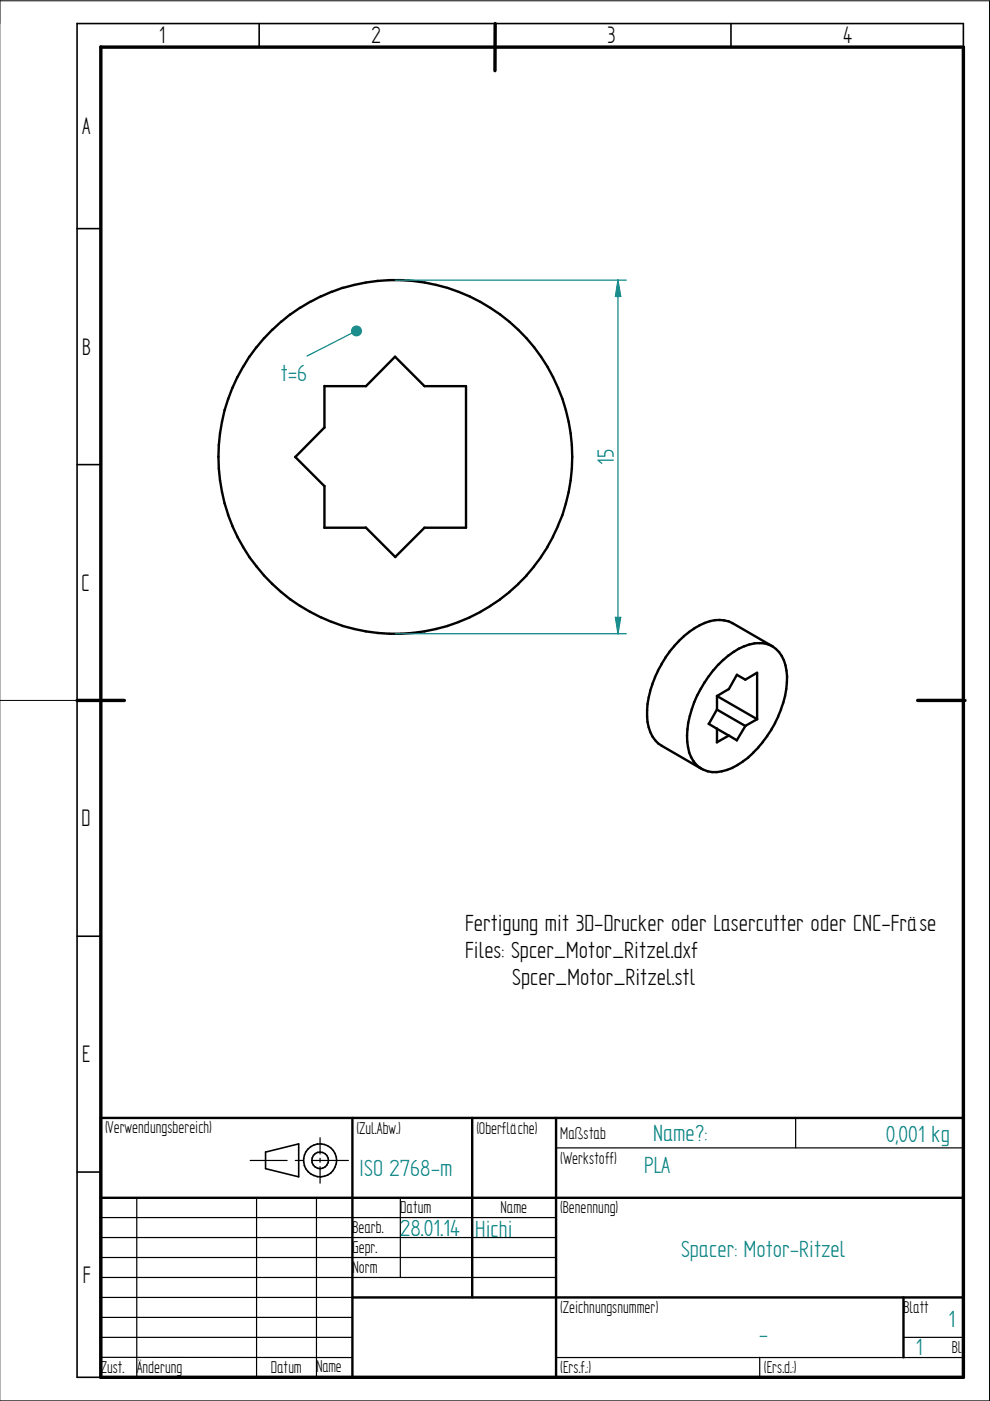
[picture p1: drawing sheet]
<svg xmlns="http://www.w3.org/2000/svg" width="210mm" height="297mm" viewBox="0 0 210 297" stroke-linecap="round" stroke-linejoin="round" font-family="sans-serif">
<path d="M0 0v297h209.8v-296.8h-209.8M0 148.5h16.3" fill="none" stroke="#000" stroke-width=".21"/>
<g fill="none" stroke="#000" stroke-width=".34">
<path d="M16.3 5v287h5.1M16.3 5h188v5M54.9 5v5M105 5v5M155 5v5M16.3 48.5h5.1M16.3 98.5h5.1M16.3 148.5h5.1M16.3 198.5h5.1M16.3 248.5h5.1M56.3 244.2v3.6l7 1.7v-7l-7 1.8M64.4 246.4l.2 .7"/>
<path d="M64.4 245.6v.8M64.5 247.1l.4 .7M64.6 244.9l-.2 .8M64.8 247.8l.5 .6M65.3 248.4l.6 .5M65.3 243.6l-.7 1.3M65.9 248.9l.7 .4M65.9 243.1l-.6 .5M66.1 246l.1 .5M66.2 246.5l.3 .6M66.4 247l.4 .4M66.5 244.9l-.4 1.1"/>
<path d="M66.5 249.2l.8 .3M66.6 242.7l-.7 .4M66.8 247.4l.6 .3M66.8 244.6l-.3 .4M67.3 249.5h.8M67.3 247.7l.6 .1M67.3 242.6a3.5 3.5 0 0 1 3.7 4.9M67.3 242.5l-.7 .3M67.4 244.3a1.74 1.74 0 0 1 2.1 .9 1.74 1.74 0 0 1-.6 2.2M67.4 244.3l-.6 .3M68.4 247.7l-.6 .1M68.8 249.4l-.8 .1"/>
<path d="M68.9 247.4l-.5 .3M70.7 248.2l-1.2 .9-.8 .3M71 247.5l-.4 .7"/>
</g>
<path d="M21.4 9.9l182.9 .1v282h-182.9zM105 5l-.1 10M16.3 148.5h10.1M194.6 148.5h10" fill="none" stroke="#000" stroke-width=".72"/>
<g fill="none" stroke="#000" stroke-width=".51">
<path d="M50.3 79.9l-1 2.4M51.6 77.7l-1.3 2.3M52.9 75.6l-1.3 2.2M54.4 73.6l-1.5 2M56 71.7l-1.6 1.9M61.6 66.6l-3.9 3.3-1.7 1.8M63.6 65.2l-2 1.5M65.8 64l-2.2 1.3M68 62.8l-2.2 1.2M70.3 61.8l-2.3 1.1M72.7 61a37.5 37.5 0 0 1 38.9 10.7 37.5 37.5 0 0 1 6.7 39.8M72.7 61l-2.4 .9"/>
<path d="M83.8 75.6l6.2 6.3h8.8v30h-8.8M83.8 75.6l-6.2 6.3h-8.8M46.4 99.4l.3 2.5M46.4 94.3v5.1M46.7 91.8l-.3 2.6M47.1 89.4l-.4 2.5M48.4 84.5l-.8 2.4-.5 2.5M49.3 82.2l-.9 2.4M62.6 96.9l6.2 6.2M68.8 81.8v8.9M68.8 90.6l-6.2 6.3M46.7 101.8l.4 2.6"/>
<path d="M47.1 104.3l.5 2.5M47.6 106.7l.8 2.5M48.3 109.1l1 2.4M49.2 111.5l1.1 2.3M50.3 113.7l1.3 2.3M51.5 116l1.4 2.1M52.8 118.1l1.6 2M68.7 111.9h8.9M68.8 103v8.9M77.6 111.8l6.2 6.3 6.2-6.2M116.1 116l-1.4 2.1-3.1 3.9M117.3 113.8l-1.3 2.2"/>
<path d="M118.3 111.5l-1.1 2.3M54.4 120.1l1.6 1.9M56 122l1.7 1.8M57.7 123.8l1.9 1.7M59.6 125.5l2 1.6M61.5 127l2.1 1.5M63.6 128.4l2.2 1.4M65.7 129.7l4.6 2.2M70.3 131.8l2.4 .9M72.6 132.7l2.5 .6M75.1 133.3l2.5 .6M77.5 133.9l2.6 .3"/>
<path d="M80 134.2l2.5 .2 5-.2M90 133.9l-2.5 .3M92.5 133.3l-2.5 .6M94.9 132.7l-2.4 .6M99.6 130.9l-4.7 1.8M101.9 129.8l-2.3 1.1M106 127.1l-4.2 2.7M108 125.5l-2 1.6M111.6 122l-3.6 3.5M21.4 237h182.9v55h-182.9zM74.7 237v55M100.1 237v38.1"/>
<path d="M117.9 237v55M21.4 254h182.9M74.7 275.1h129.6M191.6 275.1v12.7"/>
</g>
<g fill="none" stroke="#000" stroke-width=".25">
<path d="M168.7 237v6.4M21.4 258.1h96.5M29 254v38M53 246h7.9M54.4 254v38M62.6 246h1.7M66.1 246h7.8M67.1 254v38M67.9 241.2v3.5M67.9 245.6v.8M67.9 247.4v3.5M84.9 254v16.8"/>
<path d="M117.9 243.4h86.4M21.4 279.3h53.3M21.4 275.1h53.3M21.4 270.8h96.5M21.4 266.6h96.5M21.4 262.4h96.5M21.4 287.8h53.2M21.4 283.5h53.3M117.8 287.8h86.4M161.1 287.8v4.2M191.6 283.5h12.7"/>
</g>
<path d="M130.5 130.9h1.1l-.6 3.5z" fill="none" stroke="#008080" stroke-width=".25"/>
<path d="M130.5 130.9h1.1l-.6 3.5z" fill="#008080"/>
<path d="M131 59.4l.6 3.5h-1.1l.5-3.5" fill="none" stroke="#008080" stroke-width=".25"/>
<path d="M131 59.4l.6 3.5h-1.1z" fill="#008080"/>
<path d="M83.8 59.4h49M131 59.4v75M75.6 70.1l-10.5 5.4M83.8 134.4h49" fill="none" stroke="#008080" stroke-width=".25"/>
<circle cx="75.6" cy="70.2" r="1.17" fill="#008080"/>
<g fill="none" stroke="#000" stroke-width=".51">
<path d="M141.1 139.4l-.8 1.4M142 138.2l-.9 1.2M143 137l-1.1 1.2M144 135.9l-1.1 1.1M145 134.9l-1.1 1M146.1 134l-1.1 .9M147.2 133.2l-1.1 .8M149.4 132.1l-2.2 1.1M150.5 131.7l-1.1 .4M151.6 131.5l-1.1 .2M152.6 131.4l.9 .1M152.6 131.4l-1 .1"/>
<path d="M153.5 131.5l1 .2M154.4 131.7l.9 .4M154.4 139l-2.1 2M155.2 132.1l8.6 4.9M155.6 138.2l-1.2 .8M156.7 137.5l-1.1 .7M157.8 137l-1.1 .5M158.9 136.6l-1.1 .4M158.9 136.7a6.6 6.6 0 0 1 4.9 .3M163.8 137a7.3 7.3 0 0 1 3.1 6.4 19.5 19.5 0 0 1-1.9 8.5M137.9 146.5a12.9 12.9 0 0 0 .4 9.7l1.2 1.4 .8 .5 8.5 4.9M138.3 145l-.5 1.5"/>
<path d="M140.3 140.8l-.8 1.4-1.2 2.8M145.7 156v1.3M145.7 157.2l.4 2.4M145.9 153.2l-.2 2.8M146.1 159.5l.5 1.1M146.3 151.8l-.4 1.4M146.7 150.3l-.4 1.5M147.2 148.8l-.5 1.6M147.8 147.4l-.6 1.5M149.4 144.7l-1.6 2.7M150.2 153.5l4.3 2.5-2.5 1.4M150.3 143.3l-.9 1.4"/>
<path d="M151.3 142.1l-1 1.3M152 147.5v3M152 154.5v2.9M152 150.4l-1.7 3.1M152 150.5l6 3.4M152.3 140.9l-1 1.2M154.5 155.9l1.8 1.1M154.5 146.1l1.8-3 1.7 1 2.5-1.5v9.9M154.5 146.1l-2.5 1.5 8.5 4.9M158 153.9l-1.8 3.1M160.5 152.5l-2.5 1.4M160.8 158.5l-2.2 2.1-1.1 .9"/>
<path d="M161.8 157.3l-1.1 1.2M162.7 156l-1 1.3M163.6 154.7l-1 1.3M165 151.9l-1.5 2.8M146.5 160.5l.6 .9M147 161.4l.7 .8M147.6 162.1l.8 .7M148.3 162.7l.9 .5M149.1 163.2l1 .3M150 163.5l1 .2M151 163.7h1M153.1 163.5l-1.1 .2"/>
<path d="M154.2 163.2l-1.2 .3M156.4 162.2l-2.3 1M157.5 161.5l-1.1 .7"/>
</g>
<g font-size="5.7">
<text x="33.8" y="9.2">1</text>
<text x="78.8" y="9.2">2</text>
<text x="128.8" y="9.2">3</text>
<text x="178.8" y="9.2">4</text>
<text x="17.4" y="28.4">A</text>
<text x="17.4" y="75.2">B</text>
<text x="17.3" y="125.2">C</text>
<text x="17.3" y="175.2">D</text>
<text x="17.4" y="225.2">E</text>
<text x="17.6" y="271.9">F</text>
</g>
<g font-size="5.6" fill="#008080">
<text x="59.5" y="80.7">t=6</text>
<text x="130.2" y="98.6" transform="rotate(-90 130.2 98.6)">15</text>
<text x="138.5" y="242">Name?:</text>
<text x="187.8" y="242.2">0,001 kg</text>
<text x="76.2" y="249.4">ISO 2768-m</text>
<text x="136.6" y="248.8">PLA</text>
<text x="84.9" y="262">28.01.14</text>
<text x="100.8" y="262.3">Hichi</text>
<text x="144.4" y="266.6">Spacer: Motor-Ritzel</text>
<text x="201.1" y="281.3">1</text>
<text x="160.9" y="284.6">-</text>
<text x="194.2" y="287.4">1</text>
</g>
<g font-size="5.6">
<text x="98.6" y="197.3">Fertigung mit 3D-Drucker oder Lasercutter oder CNC-Fräse</text>
<text x="98.6" y="203.1">Files: Spcer_Motor_Ritzel.dxf</text>
<text x="108.6" y="208.8">Spcer_Motor_Ritzel.stl</text>
</g>
<g font-size="4.1">
<text x="22.3" y="240.2">(Verwendungsbereich)</text>
<text x="75.6" y="240.4">(Zul.Abw.)</text>
<text x="101" y="240.4">(Oberfläche)</text>
<text x="118.8" y="241.4">Maßstab</text>
<text x="118.8" y="246.7">(Werkstoff)</text>
<text x="84.9" y="257.3">Datum</text>
<text x="106.1" y="257.3">Name</text>
<text x="118.8" y="257.3">(Benennung)</text>
<text x="74.7" y="261.5">Bearb.</text>
<text x="74.7" y="265.7">Gepr.</text>
<text x="74.7" y="270">Norm</text>
<text x="118.8" y="278.4">(Zeichnungsnummer)</text>
<text x="191.6" y="278.4">Blatt</text>
<text x="201.8" y="286.9">Bl.</text>
<text x="21.4" y="291.1">Zust. Änderung</text>
<text x="57.4" y="291.1">Datum</text>
<text x="67.1" y="291">Name</text>
<text x="118.8" y="291.1">(Ers.f.:)</text>
<text x="162" y="291.1">(Ers.d.:)</text>
</g>
</svg>
